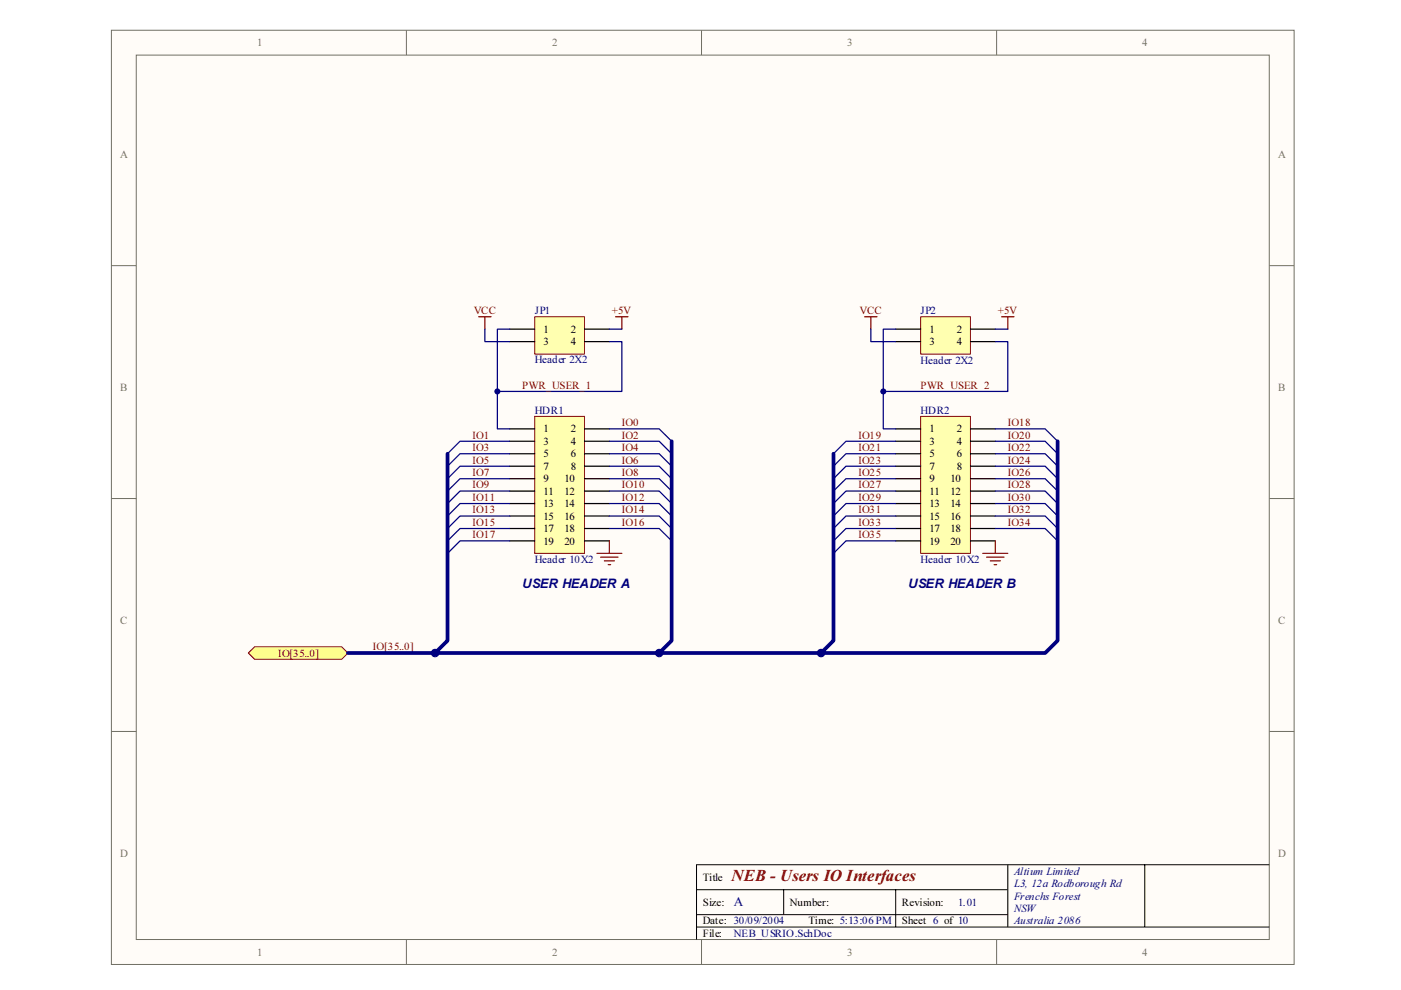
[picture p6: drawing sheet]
<svg xmlns="http://www.w3.org/2000/svg" width="297mm" height="210mm" viewBox="0 0 297 210" stroke-linecap="round" stroke-linejoin="round" font-family="sans-serif">
<g fill="#fffcf8" stroke="#706f64" stroke-width=".21">
<path d="M23.6 6.4h250.8v198.1h-250.8z" fill-rule="evenodd"/>
<path d="M28.9 11.7h240.2v187.5h-240.2z" fill-rule="evenodd"/>
</g>
<path d="M86.2 6.4v5.3M148.7 6.4v5.3M211.3 6.4v5.3M23.6 56.3h5.3M269.1 56.3h5.3M23.6 105.7h5.3M269.1 105.7h5.3M23.6 155.1h5.3M269.1 155.1h5.3M86.2 199.2v5.3M148.7 199.2v5.3M211.3 199.2v5.3" fill="none" stroke="#706f64" stroke-width=".21"/>
<path d="M147.7 188.6h66M147.7 196.6h121.4M147.7 193.9h66M166.2 188.6v5.3M189.9 188.6v8M213.7 183.3v13.3M242.7 183.3h-95v15.9M269.1 183.3h-26.4v13.3" fill="none" stroke="#000" stroke-width=".21"/>
<path d="M113.4 88.3h10.5v29h-10.5z" fill-rule="evenodd" fill="#ffffb0" stroke="#800000" stroke-width=".21"/>
<g fill="none" stroke="#000" stroke-width=".26">
<path d="M108.1 90.9h5.3M108.1 93.6h5.3M108.1 96.2h5.3M108.1 98.8h5.3M123.9 90.9h5.3M123.9 93.6h5.3M123.9 96.2h5.3M123.9 98.8h5.3M108.1 101.5h5.3M108.1 104.1h5.3M108.1 106.8h5.3M108.1 109.4h5.3"/>
<path d="M108.1 112.1h5.3M108.1 114.7h5.3M123.9 101.5h5.3M123.9 104.1h5.3M123.9 106.8h5.3M123.9 109.4h5.3M123.9 112.1h5.3M123.9 114.7h5.3"/>
</g>
<path d="M195.2 88.3h10.6v29h-10.6z" fill-rule="evenodd" fill="#ffffb0" stroke="#800000" stroke-width=".21"/>
<g fill="none" stroke="#000" stroke-width=".26">
<path d="M189.9 90.9h5.3M189.9 93.6h5.3M189.9 96.2h5.3M189.9 98.8h5.3M205.8 90.9h5.2M205.8 93.6h5.2M205.8 96.2h5.2M205.8 98.8h5.2M189.9 101.5h5.3M189.9 104.1h5.3M189.9 106.8h5.3M189.9 109.4h5.3"/>
<path d="M189.9 112.1h5.3M189.9 114.7h5.3M205.8 101.5h5.2M205.8 104.1h5.2M205.8 106.8h5.2M205.8 109.4h5.2M205.8 112.1h5.2M205.8 114.7h5.2"/>
</g>
<path d="M52.6 138.5l1.4-1.4h18.5l1.3 1.4-1.3 1.3h-18.5z" fill-rule="evenodd" fill="#ffff80" stroke="#800000" stroke-width=".21"/>
<g fill="none" stroke="#000080" stroke-width=".26">
<path d="M108.1 93.6h-10.6l-2.6 2.6M108.1 96.2h-10.6l-2.6 2.6M108.1 98.8h-10.6l-2.6 2.7M129.2 93.6h10.6l2.6 2.6M129.2 90.9h10.6l2.6 2.7M129.2 96.2h10.6l2.6 2.6M129.2 98.8h10.6l2.6 2.7M189.9 93.6h-10.5l-2.7 2.6M189.9 96.2h-10.5l-2.7 2.6M189.9 98.8h-10.5l-2.7 2.7M211 90.9h10.6l2.6 2.7M211 93.6h10.6l2.6 2.6"/>
<path d="M211 96.2h10.6l2.6 2.6M211 98.8h10.6l2.6 2.7M108.1 101.5h-10.6l-2.6 2.6M108.1 104.1h-10.6l-2.6 2.7M108.1 106.8h-10.6l-2.6 2.6M108.1 109.4h-10.6l-2.6 2.7M108.1 112.1h-10.6l-2.6 2.6M108.1 114.7h-10.6l-2.6 2.6M129.2 101.5h10.6l2.6 2.6M129.2 104.1h10.6l2.6 2.7M129.2 106.8h10.6l2.6 2.6M129.2 109.4h10.6l2.6 2.7"/>
<path d="M129.2 112.1h10.6l2.6 2.6M189.9 101.5h-10.5l-2.7 2.6M189.9 104.1h-10.5l-2.7 2.7M189.9 106.8h-10.5l-2.7 2.6M189.9 109.4h-10.5l-2.7 2.7M189.9 112.1h-10.5l-2.7 2.6M189.9 114.7h-10.5l-2.7 2.6M211 101.5h10.6l2.6 2.6M211 104.1h10.6l2.6 2.7M211 106.8h10.6l2.6 2.6M211 109.4h10.6l2.6 2.7M211 112.1h10.6l2.6 2.6"/>
</g>
<path d="M94.9 96.2v39.6l-2.7 2.7M142.4 93.6v42.2l-2.6 2.7M176.7 96.2v39.6l-2.6 2.7M224.2 93.6v42.2l-2.6 2.7h-147.8" fill="none" stroke="#000080" stroke-width=".79"/>
<g fill="none" stroke="#800000" stroke-width=".26">
<path d="M101.5 67.2h2.6M102.8 67.2v2.6M130.5 67.2h2.7M131.8 67.2v2.6M126.6 117.3h5.2M127.4 118.1h3.6M128.1 118.9h2.2M128.9 119.7h.6M129.2 114.7v2.6M208.4 117.3h5.3M209.2 118.1h3.7M210 118.9h2.1"/>
<path d="M210.8 119.7h.5M211 114.7v2.6"/>
</g>
<path d="M113.4 67.2h10.5v7.9h-10.5z" fill-rule="evenodd" fill="#ffffb0" stroke="#800000" stroke-width=".21"/>
<path d="M108.1 69.8h5.3M108.1 72.4h5.3M123.9 69.8h5.3M123.9 72.4h5.3" fill="none" stroke="#000" stroke-width=".26"/>
<path d="M195.2 67.2h10.6v7.9h-10.6z" fill-rule="evenodd" fill="#ffffb0" stroke="#800000" stroke-width=".21"/>
<path d="M189.9 69.8h5.3M189.9 72.4h5.3M205.8 69.8h5.2M205.8 72.4h5.2" fill="none" stroke="#000" stroke-width=".26"/>
<path d="M102.8 69.8v2.6h5.3M108.1 69.8h-2.7v21.1h2.7M129.2 72.4h2.6v10.6h-26.4M129.2 69.8h2.6M184.6 69.8v2.6h5.3M189.9 69.8h-2.6v21.1h2.6M211 72.4h2.7v10.6h-26.4M211 69.8h2.7" fill="none" stroke="#000080" stroke-width=".26"/>
<path d="M183.3 67.2h2.6M184.6 67.2v2.6M212.4 67.2h2.6M213.7 67.2v2.6" fill="none" stroke="#800000" stroke-width=".26"/>
<g fill="#000080" stroke="#000080" stroke-width=".21">
<circle cx="105.4" cy="83" r=".53"/>
<circle cx="187.3" cy="83" r=".53"/>
<circle cx="92.2" cy="138.5" r=".8"/>
<circle cx="139.8" cy="138.5" r=".79"/>
<circle cx="174.1" cy="138.5" r=".79"/>
</g>
<text font-size="3.6" fill="#800000" x="155.1" y="186.8">NEB - Users IO Interfaces</text>
<text font-size="2.9" fill="#000080" x="155.6" y="192.2">A</text>
<g font-size="2.8" fill="#000080">
<text x="110.7" y="124.6">USER HEADER A</text>
<text x="192.6" y="124.6">USER HEADER B</text>
</g>
<g font-size="2.4" fill="#706f64">
<text x="54.5" y="9.8">1</text>
<text x="117.1" y="9.8">2</text>
<text x="179.6" y="9.8">3</text>
<text x="242.2" y="9.8">4</text>
<text x="25.5" y="33.6">A</text>
<text x="271" y="33.6">A</text>
<text x="25.5" y="83">B</text>
<text x="271" y="83">B</text>
<text x="25.5" y="132.4">C</text>
<text x="271" y="132.4">C</text>
<text x="25.5" y="181.7">D</text>
<text x="271" y="181.7">D</text>
<text x="54.5" y="202.6">1</text>
<text x="117.1" y="202.6">2</text>
<text x="179.6" y="202.6">3</text>
<text x="242.2" y="202.6">4</text>
</g>
<g font-size="2.4" fill="#800000">
<text x="100.4" y="66.6">VCC</text>
<text x="129.7" y="66.6">+5V</text>
<text x="182.3" y="66.6">VCC</text>
<text x="211.6" y="66.6">+5V</text>
<text x="110.7" y="82.4">PWR_USER_1</text>
<text x="195.2" y="82.4">PWR_USER_2</text>
<text x="100.2" y="93">IO1</text>
<text x="100.2" y="95.7">IO3</text>
<text x="131.8" y="93">IO2</text>
<text x="131.8" y="95.7">IO4</text>
<text x="131.8" y="90.4">IO0</text>
<text x="182" y="93">IO19</text>
<text x="182" y="95.7">IO21</text>
<text x="213.7" y="93">IO20</text>
<text x="213.7" y="95.7">IO22</text>
<text x="213.7" y="90.4">IO18</text>
<text x="100.2" y="98.3">IO5</text>
<text x="100.2" y="100.9">IO7</text>
<text x="131.8" y="98.3">IO6</text>
<text x="131.8" y="100.9">IO8</text>
<text x="182" y="98.3">IO23</text>
<text x="182" y="100.9">IO25</text>
<text x="213.7" y="98.3">IO24</text>
<text x="213.7" y="100.9">IO26</text>
<text x="100.2" y="103.6">IO9</text>
<text x="100.2" y="106.2">IO11</text>
<text x="131.8" y="106.2">IO12</text>
<text x="131.8" y="103.6">IO10</text>
<text x="182" y="103.6">IO27</text>
<text x="182" y="106.2">IO29</text>
<text x="213.7" y="103.6">IO28</text>
<text x="213.7" y="106.2">IO30</text>
<text x="100.2" y="108.9">IO13</text>
<text x="100.2" y="111.5">IO15</text>
<text x="131.8" y="108.9">IO14</text>
<text x="131.8" y="111.5">IO16</text>
<text x="182" y="108.9">IO31</text>
<text x="182" y="111.5">IO33</text>
<text x="213.7" y="108.9">IO32</text>
<text x="213.7" y="111.5">IO34</text>
<text x="100.2" y="114.1">IO17</text>
<text x="182" y="114.1">IO35</text>
<text x="79.1" y="137.9">IO[35..0]</text>
<text x="59" y="139.2">IO[35..0]</text>
</g>
<g font-size="2.4" fill="#000080">
<text x="113.4" y="66.6">JP1</text>
<text x="195.2" y="66.6">JP2</text>
<text x="113.4" y="76.9">Header 2X2</text>
<text x="195.2" y="77.2">Header 2X2</text>
<text x="113.4" y="87.7">HDR1</text>
<text x="195.2" y="87.7">HDR2</text>
<text x="113.4" y="119.4">Header 10X2</text>
<text x="195.2" y="119.4">Header 10X2</text>
<text x="215" y="185.4">Altium Limited</text>
<text x="215" y="188.1">L3, 12a Rodborough Rd</text>
<text x="215" y="190.7">Frenchs Forest</text>
<text x="203.1" y="192">1.01</text>
<text x="215" y="193.4">NSW</text>
<text x="215" y="196">Australia 2086</text>
<text x="155.6" y="198.6">NEB_USRIO.SchDoc</text>
</g>
<g font-size="2.4">
<text x="115.2" y="70.5">1</text>
<text x="121" y="70.5">2</text>
<text x="197.1" y="70.5">1</text>
<text x="202.9" y="70.5">2</text>
<text x="115.2" y="73.2">3</text>
<text x="121" y="73.2">4</text>
<text x="197.1" y="73.2">3</text>
<text x="202.9" y="73.2">4</text>
<text x="115.2" y="91.7">1</text>
<text x="115.2" y="94.3">3</text>
<text x="121" y="91.7">2</text>
<text x="121" y="94.3">4</text>
<text x="197.1" y="91.7">1</text>
<text x="197.1" y="94.3">3</text>
<text x="202.9" y="91.7">2</text>
<text x="202.9" y="94.3">4</text>
<text x="115.2" y="97">5</text>
<text x="115.2" y="99.6">7</text>
<text x="121" y="97">6</text>
<text x="121" y="99.6">8</text>
<text x="197.1" y="97">5</text>
<text x="197.1" y="99.6">7</text>
<text x="202.9" y="97">6</text>
<text x="202.9" y="99.6">8</text>
<text x="115.2" y="102.3">9</text>
<text x="115.2" y="104.9">11</text>
<text x="115.2" y="107.5">13</text>
<text x="119.7" y="102.3">10</text>
<text x="119.7" y="104.9">12</text>
<text x="119.7" y="107.5">14</text>
<text x="197.1" y="102.3">9</text>
<text x="197.1" y="104.9">11</text>
<text x="197.1" y="107.5">13</text>
<text x="201.5" y="102.3">10</text>
<text x="201.5" y="104.9">12</text>
<text x="201.5" y="107.5">14</text>
<text x="115.2" y="110.2">15</text>
<text x="115.2" y="112.8">17</text>
<text x="119.7" y="110.2">16</text>
<text x="119.7" y="112.8">18</text>
<text x="197.1" y="110.2">15</text>
<text x="197.1" y="112.8">17</text>
<text x="201.5" y="110.2">16</text>
<text x="201.5" y="112.8">18</text>
<text x="115.2" y="115.5">19</text>
<text x="119.7" y="115.5">20</text>
<text x="197.1" y="115.5">19</text>
<text x="201.5" y="115.5">20</text>
<text x="149" y="186.8">Title</text>
<text x="149" y="192">Size:</text>
<text x="149" y="196">Date: 30/09/2004</text>
<text x="167.5" y="192">Number:</text>
<text x="171.4" y="196">Time: 5:13:06 PM</text>
<text x="191.2" y="192">Revision:</text>
<text x="191.2" y="196">Sheet 6 of 10</text>
<text x="149" y="198.6">File:</text>
</g>
</svg>
